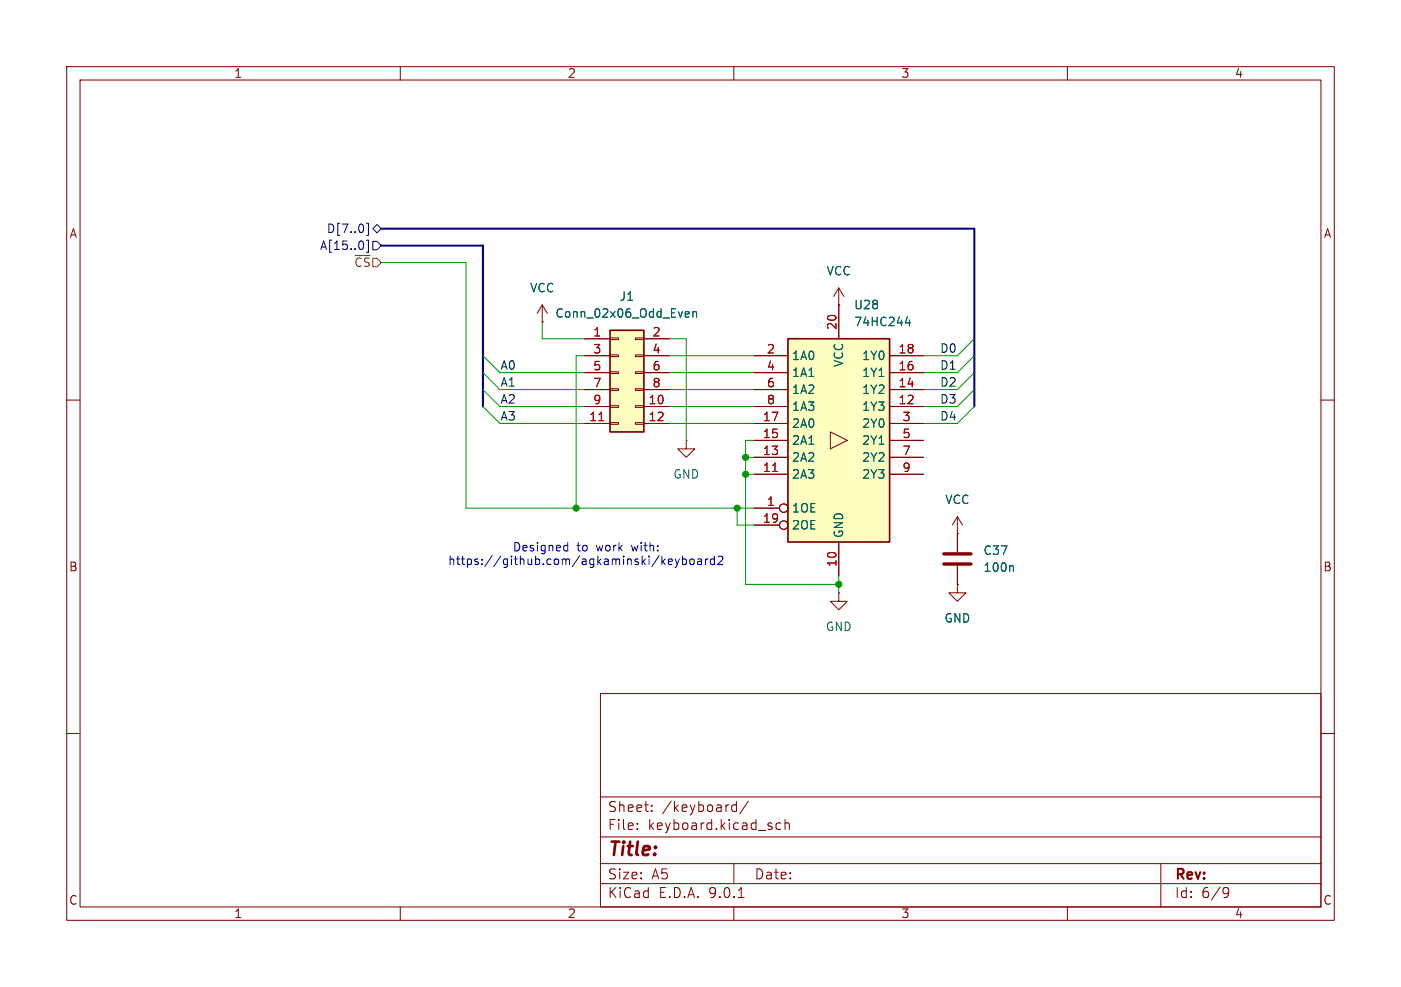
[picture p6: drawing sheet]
<svg xmlns="http://www.w3.org/2000/svg" width="210mm" height="148mm" viewBox="0 0 210 148" stroke-linecap="round" stroke-linejoin="round" font-family="sans-serif">
<g fill="none" stroke="#840000" stroke-width=".15">
<path d="M10 10h190v128h-190zM12 12h186v124h-186zM60 10v2M110 10v2M160 10v2M10 60h2M198 60h2M143.5 80v2.8M143.5 84.8v2.8M10 110h2M90 104h108v32h-108zM90 119.5h108"/>
<path d="M198 110h2M60 136v2M90 132.5h108M90 129.5h108M90 125.5h108M95.5 124.2v.2M95.5 123.5v.1M97.7 121.5v.2M97.7 120.8v.1M109.8 121.5l.2 .2 .4-.1M110 136v2M110 129.5v3"/>
<path d="M110.4 120.2v1.5M110.4 120.8l-.4-.1-.2 .1M110.7 134.6h.8M112.2 120.1l-1.3 1.9M117 123.5l-.4-.1-.3 .3v.4l.2 .2h.5M117.7 123.5a.37 .37 0 0 1 .6 .1v.8M117.7 122.9v1.5M160 136v2M174 129.5v6.5M183.6 133.1h.3l.2 .1a.99 .99 0 0 1-.3 1.4h-.3M184.2 133.7l-.3 .3h-.3"/>
</g>
<path d="M141.5 83.1h4M141.5 84.6h4" fill="none" stroke="#840000" stroke-width=".51"/>
<path d="M151.7 84.8l.2 .2v.7" fill="none" stroke="#006464" stroke-width=".15"/>
<path d="M118.1 50.8h15.2v30.5h-15.2z" fill="#ffffc2"/>
<g fill="none" stroke="#840000" stroke-width=".15">
<path d="M113 53.3h5.1M113 55.9h5.1M113 58.4h5.1M125.7 45.7v5.1M133.3 53.3h5.1M133.3 55.9h5.1M133.3 58.4h5.1M102.9 66v1.3h1.2l-1.2 1.3-1.3-1.3h1.3M102.9 66h.1M113 61h5.1M113 63.5h5.1M113 66h5.1"/>
<path d="M113 68.6h5.1M113 71.1h5.1M113 76.2h3.8M113 78.7h3.8M124.5 64.8l2.5 1.2-2.5 1.3zM133.3 61h5.1M133.3 63.5h5.1M133.3 66h5.1M133.3 68.6h5.1M133.3 71.1h5.1M125.7 81.3v5.1"/>
<circle cx="117.5" cy="76.2" r=".63"/>
<circle cx="117.5" cy="78.7" r=".63"/>
</g>
<path d="M118.1 50.8h15.2v30.5h-15.2z" fill="none" stroke="#840000" stroke-width=".25"/>
<path d="M115.8 70.7h.7" fill="none" stroke="#a90000" stroke-width=".15"/>
<path d="M136 47.5l-.3 .9h.8M136.3 48v.8" fill="none" stroke="#006464" stroke-width=".15"/>
<path d="M91.4 49.5h5.1v15.3h-5.1z" fill="#ffffc2"/>
<path d="M91.4 49.5h5.1v15.3h-5.1z" fill="none" stroke="#840000" stroke-width=".25"/>
<g fill="none" stroke="#840000" stroke-width=".15">
<path d="M81.3 48.3h.1M81.3 45.7l-.8 1.3M81.3 45.7l.7 1.3M81.3 45.7v2.6M87.6 50.8h3.8M87.6 53.3h3.8M87.6 55.9h3.8M87.6 58.4h3.8M91.4 50.7h1.3v.2h-1.3zM91.4 53.2h1.3v.3h-1.3zM91.4 55.8h1.3v.2h-1.3zM91.4 58.3h1.3v.2h-1.3z"/>
<path d="M95.2 50.7h1.3v.2h-1.3zM95.2 53.2h1.3v.3h-1.3zM95.2 55.8h1.3v.2h-1.3zM95.2 58.3h1.3v.2h-1.3zM96.5 50.8h3.8M96.5 53.3h3.8M96.5 55.9h3.8M96.5 58.4h3.8M113 53.3h5.1M113 55.9h5.1M113 58.4h5.1M125.7 45.7h.1"/>
<path d="M125.7 43.2l-.7 1.3M125.7 43.2l.8 1.3M125.7 43.2v7.6M133.3 53.3h5.1M133.3 55.9h5.1M133.3 58.4h5.1M87.6 61h3.8M87.6 63.5h3.8M91.4 60.8h1.3v.3h-1.3zM91.4 63.4h1.3v.2h-1.3zM95.2 60.8h1.3v.3h-1.3zM95.2 63.4h1.3v.2h-1.3z"/>
<path d="M96.5 61h3.8M96.5 63.5h3.8M113 61h5.1M113 63.5h5.1M113 66h5.1M113 68.6h5.1M113 71.1h5.1M113 76.2h3.8M113 78.7h3.8M133.3 61h5.1M133.3 63.5h5.1M133.3 66h5.1"/>
<path d="M133.3 68.6h5.1M133.3 71.1h5.1M143.5 77.5l-.8 1.2M143.5 77.5l.8 1.2M143.5 77.5v5.3M125.7 88.9v1.3h1.3l-1.3 1.2-1.2-1.2h1.2M125.7 88.9h.1M125.7 81.3v5.1M143.5 80h.1M143.5 87.6v1.3h1.3l-1.3 1.3-1.3-1.3h1.3M143.5 87.6h.1M143.5 84.8v2.8"/>
<circle cx="117.5" cy="76.2" r=".63"/>
<circle cx="117.5" cy="78.7" r=".63"/>
</g>
<path d="M89.8 63.1h.7M115.8 70.7h.7" fill="none" stroke="#a90000" stroke-width=".15"/>
<path d="M102.9 46.7l.4 .1v.2l-.6 .1M103.3 47.5l-.4 .1M103.9 46.8l.1-.1 .4 .1v.8M103.9 46.7v.9M136 47.5l-.3 .9h.8M136.3 48v.8M151.7 84.8l.2 .2v.7" fill="none" stroke="#006464" stroke-width=".15"/>
<path d="M54.4 36.4v.8M54.9 33.5h.3v1.8h-.3M54.9 36h.3v1.8h-.3M55.9 34.3l.6-.6 .6 .6-.6 .6zM55.9 36.2h.6l.6 .6-.6 .7h-.6z" fill="none" stroke="#000084" stroke-width=".15"/>
<path d="M57.1 36.8h15.3v24.2M57.1 34.3h88.9v26.7" fill="none" stroke="#000084" stroke-width=".3"/>
<g fill="none" stroke="#009600" stroke-width=".15">
<path d="M57.1 39.4h12.7v36.8h43.2M72.4 55.9l2.5 2.5h12.7M72.4 53.3l2.5 2.6h12.7M72.4 58.4l2.5 2.6h12.7M81.3 48.3v2.5h6.3M87.6 53.3h-1.2v22.9M100.3 58.4h12.7M100.3 53.3h12.7M100.3 50.8h2.6v15.2M100.3 55.9h12.7M146 55.9l-2.5 2.5h-5.1M146 50.8l-2.5 2.5h-5.1"/>
<path d="M146 53.3l-2.5 2.6h-5.1M146 58.4l-2.5 2.6h-5.1M72.4 61l2.5 2.5h12.7M100.3 63.5h12.7M100.3 61h12.7M110.5 76.2v2.5h2.5M111.8 68.6h1.2M111.8 71.1h1.2M113 66h-1.2v21.6h13.9M146 61l-2.5 2.5h-5.1M125.7 86.4v2.5"/>
</g>
<g fill="none" stroke="#0000c2" stroke-width=".15">
<path d="M84.7 81.8h.4M85.1 81.3v1.3M85.1 82.6h-.4M99.3 84.2l.4 .5M99.7 83.8l-.5 .5M100.2 84.2l.6-.1-.1-.2-.3-.1-.2 .2 .1 .6h.4M101.2 83.8l.3 .9M101.5 84.7l-.1 .3-.2 .1M101.8 83.8l-.3 .9M102.3 83.9l.4-.1 .2 .3v.3l-.1 .2h-.5M102.3 83.4v1.3M103.5 83.9l.3-.1 .3 .3v.3l-.3 .3-.3-.1-.1-.2v-.3z"/>
<path d="M104.6 83.9h.5v.8M105.1 84.1l-.4 .1a.25 .25 0 0 0-.2 .2 .25 .25 0 0 0 .2 .3l.4-.1M105.8 83.8v.9M106.1 83.8l-.2 .1-.1 .2M107.1 83.9l-.4-.1-.2 .3v.3l.1 .2h.5M107.1 83.4v1.3M107.6 83.5l.5-.1 .2 .1 .1 .3-.8 .9h.8"/>
</g>
<g fill="#009600" stroke="#009600" stroke-width=".15">
<circle cx="111.8" cy="71.1" r=".46"/>
<circle cx="111.8" cy="68.6" r=".46"/>
<circle cx="125.7" cy="87.6" r=".46"/>
<circle cx="86.4" cy="76.2" r=".46"/>
<circle cx="110.5" cy="76.2" r=".46"/>
</g>
<text font-size="2.8" fill="#840000" x="91" y="128.9">Title:</text>
<g font-size="2.1" fill="#840000">
<text x="91" y="124.7">File:</text>
<text x="91" y="122">Sheet:</text>
<text x="97.1" y="124.7">keyboard.kicad_sch</text>
<text x="99.2" y="122">/keyboard/</text>
<text x="91" y="134.9">KiCad</text>
<text x="91" y="132.1">Size:</text>
<text x="97.7" y="132.1">A5</text>
<text x="98.7" y="134.9">E.D.A.</text>
<text x="106.3" y="134.9">9.0.1</text>
<text x="113" y="132.1">Date:</text>
<text x="176" y="132.3">Rev:</text>
<text x="176" y="134.9">Id:</text>
<text x="180.1" y="134.9">6/9</text>
</g>
<g font-size="1.8" fill="#840000">
<text x="35" y="11.9">1</text>
<text x="85" y="11.9">2</text>
<text x="135" y="11.9">3</text>
<text x="185" y="11.9">4</text>
<text x="10.3" y="35.9">A</text>
<text x="198.4" y="35.9">A</text>
<text x="10.3" y="85.9">B</text>
<text x="198.3" y="85.9">B</text>
<text x="10.3" y="135.9">C</text>
<text x="35" y="137.9">1</text>
<text x="85" y="137.9">2</text>
<text x="135" y="137.9">3</text>
<text x="185" y="137.9">4</text>
<text x="198.3" y="135.9">C</text>
</g>
<g font-size="1.8" fill="#000084">
<text x="48.9" y="35.2">D[7..0]</text>
<text x="47.9" y="37.7">A[15..0]</text>
</g>
<text font-size="1.8" fill="#725600" x="53" y="40.2">~{CS}</text>
<g font-size="1.8" fill="#006464">
<text x="123.8" y="41.5">VCC</text>
<text x="79.4" y="44">VCC</text>
<text x="83.1" y="47.9">Conn_02x06_Odd_Even</text>
<text x="92.8" y="45.3">J1</text>
<text x="127.9" y="46.6">U28</text>
<text x="127.9" y="49.1">74HC244</text>
<text x="118.6" y="54.2">1A0</text>
<text x="118.6" y="56.7">1A1</text>
<text x="118.6" y="59.3">1A2</text>
<text x="126.6" y="55.1" transform="rotate(-90 126.6 55.1)">VCC</text>
<text x="129.1" y="54.2">1Y0</text>
<text x="129.1" y="56.7">1Y1</text>
<text x="129.1" y="59.3">1Y2</text>
<text x="118.6" y="61.8">1A3</text>
<text x="118.6" y="64.4">2A0</text>
<text x="129.1" y="61.8">1Y3</text>
<text x="129.1" y="64.4">2Y0</text>
<text x="100.8" y="72">GND</text>
<text x="118.6" y="66.9">2A1</text>
<text x="118.6" y="69.4">2A2</text>
<text x="118.6" y="72">2A3</text>
<text x="129.1" y="66.9">2Y1</text>
<text x="129.1" y="69.4">2Y2</text>
<text x="129.1" y="72">2Y3</text>
<text x="118.6" y="77.1">1OE</text>
<text x="141.6" y="75.8">VCC</text>
<text x="118.6" y="79.6">2OE</text>
<text x="126.6" y="80.8" transform="rotate(-90 126.6 80.8)">GND</text>
<text x="147.3" y="83.4">C37</text>
<text x="147.3" y="86">100n</text>
<text x="123.7" y="94.8">GND</text>
<text x="141.5" y="93.6">GND</text>
</g>
<g font-size="1.8" fill="#a90000">
<text x="88.8" y="50.5">1</text>
<text x="88.8" y="53.1">3</text>
<text x="97.7" y="50.5">2</text>
<text x="97.7" y="53.1">4</text>
<text x="114.9" y="53.1">2</text>
<text x="125.5" y="49.6" transform="rotate(-90 125.5 49.6)">20</text>
<text x="134.6" y="53.1">18</text>
<text x="88.8" y="55.6">5</text>
<text x="88.8" y="58.2">7</text>
<text x="97.7" y="55.6">6</text>
<text x="97.7" y="58.2">8</text>
<text x="114.9" y="55.6">4</text>
<text x="114.9" y="58.2">6</text>
<text x="134.6" y="55.6">16</text>
<text x="134.6" y="58.2">14</text>
<text x="88.2" y="63.2">11</text>
<text x="88.8" y="60.7">9</text>
<text x="97.1" y="60.7">10</text>
<text x="97.1" y="63.2">12</text>
<text x="114.3" y="63.2">17</text>
<text x="114.3" y="65.8">15</text>
<text x="114.9" y="60.7">8</text>
<text x="134.6" y="60.7">12</text>
<text x="135.2" y="63.2">3</text>
<text x="135.2" y="65.8">5</text>
<text x="114.3" y="68.3">13</text>
<text x="114.3" y="70.9">11</text>
<text x="135.2" y="68.3">7</text>
<text x="135.2" y="70.9">9</text>
<text x="114.9" y="75.9">1</text>
<text x="114.3" y="78.5">19</text>
<text x="125.5" y="85.1" transform="rotate(-90 125.5 85.1)">10</text>
</g>
<g font-size="1.8" fill="#0f0f0f">
<text x="140.8" y="53">D0</text>
<text x="74.9" y="55.5">A0</text>
<text x="74.9" y="58.1">A1</text>
<text x="140.8" y="55.5">D1</text>
<text x="140.8" y="58.1">D2</text>
<text x="74.9" y="60.6">A2</text>
<text x="74.9" y="63.2">A3</text>
<text x="140.8" y="60.6">D3</text>
<text x="140.8" y="63.2">D4</text>
</g>
<g font-size="1.8" fill="#0000c2">
<text x="76.8" y="82.9">Designed</text>
<text x="86.5" y="82.9">to</text>
<text x="89.5" y="82.9">work</text>
<text x="95" y="82.9">with:</text>
<text x="67.1" y="84.9">https://github.com/agkaminski/keyboard2</text>
</g>
</svg>
